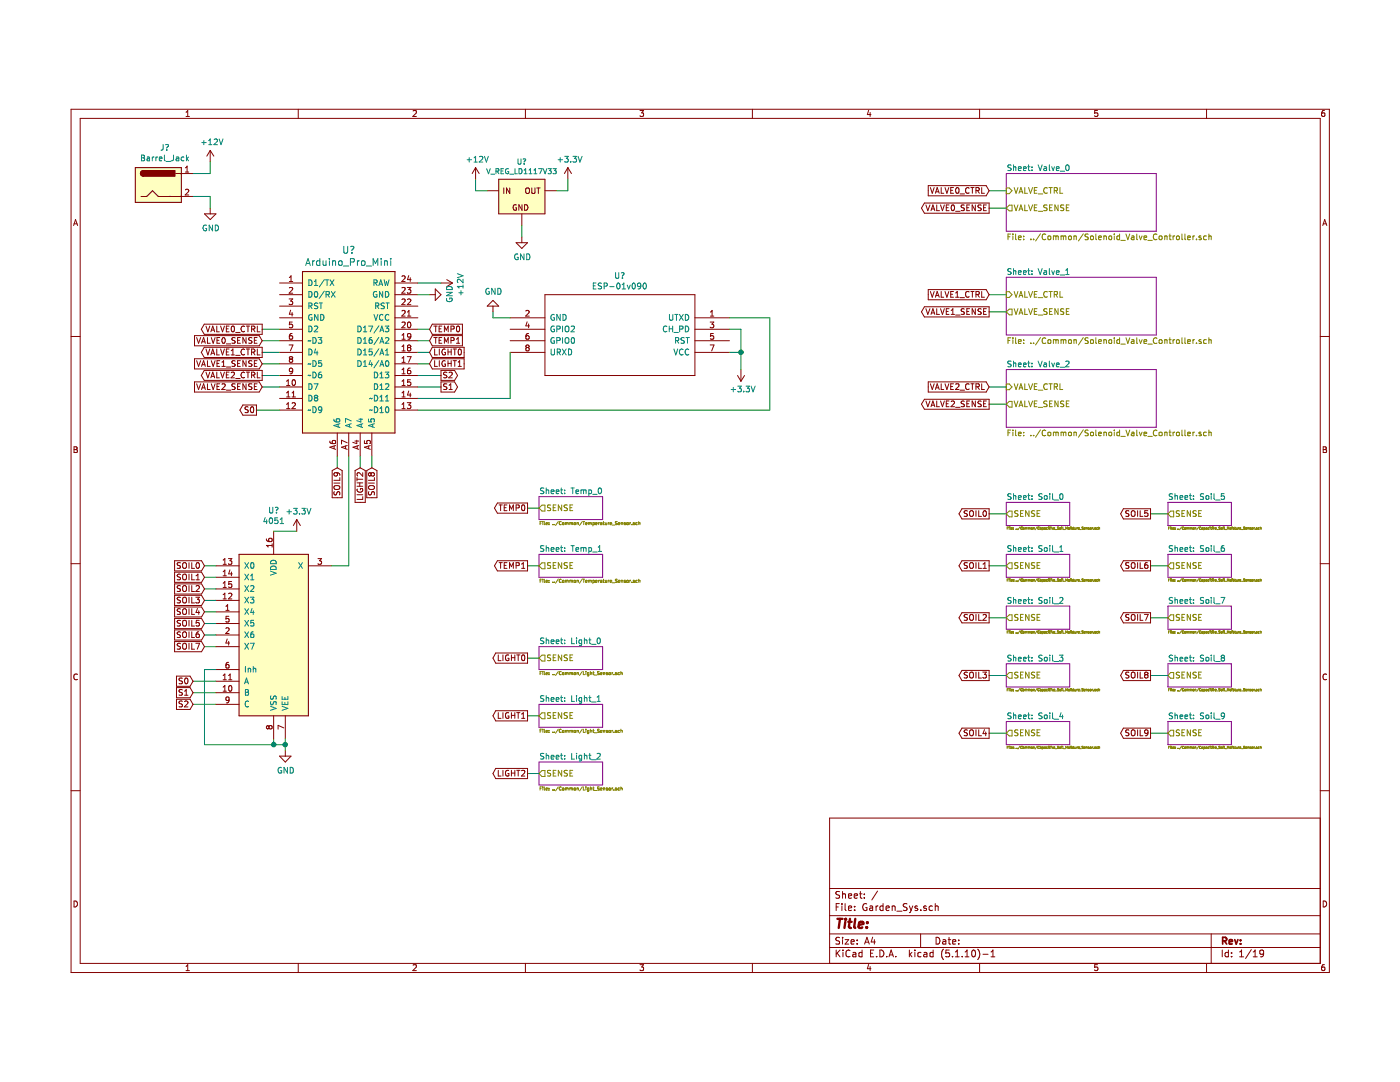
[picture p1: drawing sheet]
EESchema Schematic File Version 4
EELAYER 30 0
EELAYER END
$Descr A4 11693 8268
encoding utf-8
Sheet 1 19
Title ""
Date ""
Rev ""
Comp ""
Comment1 ""
Comment2 ""
Comment3 ""
Comment4 ""
$EndDescr
$Comp
L Arduino:Arduino_Pro_Mini U?
U 1 1
P 2800 2500
F 0 "U?" H 2800 3389 60  0000 C CNN
F 1 "Arduino_Pro_Mini" H 2800 3283 60  0000 C CNN
F 2 "Arduino:Arduino_Pro_Mini" H 3600 1750 60  0001 C CNN
F 3 "https://www.sparkfun.com/products/11113" H 3000 1300 60  0001 C CNN
	1    2800 2500
	1    0    0    -1  
$EndComp
$Comp
L Connector:Barrel_Jack J?
U 1 1
P 1150 1050
F 0 "J?" H 1207 1375 50  0000 C CNN
F 1 "Barrel_Jack" H 1207 1284 50  0000 C CNN
F 2 "" H 1200 1010 50  0001 C CNN
F 3 "~" H 1200 1010 50  0001 C CNN
	1    1150 1050
	1    0    0    -1  
$EndComp
$Comp
L SparkFun-IC-Power:V_REG_LD1117VXX U?
U 1 1
P 4300 1100
F 0 "U?" H 4300 1354 45  0000 C CNN
F 1 "V_REG_LD1117V33" H 4300 1270 45  0000 C CNN
F 2 "78XXL" H 4300 1300 20  0001 C CNN
F 3 "" H 4300 1100 60  0001 C CNN
F 4 "" H 4300 1281 60  0000 C CNN "Field4"
	1    4300 1100
	1    0    0    -1  
$EndComp
$Comp
L ESP8266:ESP-01v090 U?
U 1 1
P 5150 2350
F 0 "U?" H 5150 2865 50  0000 C CNN
F 1 "ESP-01v090" H 5150 2774 50  0000 C CNN
F 2 "" H 5150 2350 50  0001 C CNN
F 3 "http://l0l.org.uk/2014/12/esp8266-modules-hardware-guide-gotta-catch-em-all/" H 5150 2350 50  0001 C CNN
	1    5150 2350
	-1   0    0    -1  
$EndComp
$Sheet
S 8500 950  1300 500 
U 60E68C49
F0 "Valve_0" 50
F1 "../Common/Solenoid_Valve_Controller.sch" 50
F2 "VALVE_CTRL" I L 8500 1100 50 
F3 "VALVE_SENSE" O L 8500 1250 50 
$EndSheet
$Sheet
S 8500 1850 1300 500 
U 60E699AB
F0 "Valve_1" 50
F1 "../Common/Solenoid_Valve_Controller.sch" 50
F2 "VALVE_CTRL" I L 8500 2000 50 
F3 "VALVE_SENSE" O L 8500 2150 50 
$EndSheet
$Sheet
S 8500 2650 1300 500 
U 60E699EC
F0 "Valve_2" 50
F1 "../Common/Solenoid_Valve_Controller.sch" 50
F2 "VALVE_CTRL" I L 8500 2800 50 
F3 "VALVE_SENSE" O L 8500 2950 50 
$EndSheet
$Sheet
S 8500 3800 550  200 
U 60E6A37B
F0 "Soil_0" 50
F1 "../Common/Capacitive_Soil_Moisture_Sensor.sch" 20
F2 "SENSE" O L 8500 3900 50 
$EndSheet
$Sheet
S 8500 5700 550  200 
U 60E6D9A3
F0 "Soil_4" 50
F1 "../Common/Capacitive_Soil_Moisture_Sensor.sch" 20
F2 "SENSE" O L 8500 5800 50 
$EndSheet
$Sheet
S 8500 4700 550  200 
U 60E6D8EB
F0 "Soil_2" 50
F1 "../Common/Capacitive_Soil_Moisture_Sensor.sch" 20
F2 "SENSE" O L 8500 4800 50 
$EndSheet
$Sheet
S 8500 4250 550  200 
U 60E6D7F7
F0 "Soil_1" 50
F1 "../Common/Capacitive_Soil_Moisture_Sensor.sch" 20
F2 "SENSE" O L 8500 4350 50 
$EndSheet
$Sheet
S 4450 3750 550  200 
U 60E6E065
F0 "Temp_0" 50
F1 "../Common/Temperature_Sensor.sch" 28
F2 "SENSE" O L 4450 3850 50 
$EndSheet
$Sheet
S 4450 5050 550  200 
U 60E6E1E4
F0 "Light_0" 50
F1 "../Common/Light_Sensor.sch" 28
F2 "SENSE" O L 4450 5150 50 
$EndSheet
$Comp
L power:+12V #PWR?
U 1 1
P 1600 850
F 0 "#PWR?" H 1600 700 50  0001 C CNN
F 1 "+12V" H 1615 1023 50  0000 C CNN
F 2 "" H 1600 850 50  0001 C CNN
F 3 "" H 1600 850 50  0001 C CNN
	1    1600 850 
	1    0    0    -1  
$EndComp
$Comp
L power:GND #PWR?
U 1 1
P 1600 1250
F 0 "#PWR?" H 1600 1000 50  0001 C CNN
F 1 "GND" H 1605 1077 50  0000 C CNN
F 2 "" H 1600 1250 50  0001 C CNN
F 3 "" H 1600 1250 50  0001 C CNN
	1    1600 1250
	1    0    0    -1  
$EndComp
Wire Wire Line
	1450 1150 1600 1150
Wire Wire Line
	1600 1150 1600 1250
Wire Wire Line
	1450 950  1600 950 
Wire Wire Line
	1600 950  1600 850 
$Comp
L power:GND #PWR?
U 1 1
P 3500 2000
F 0 "#PWR?" H 3500 1750 50  0001 C CNN
F 1 "GND" H 3505 1827 50  0000 C CNN
F 2 "" H 3500 2000 50  0001 C CNN
F 3 "" H 3500 2000 50  0001 C CNN
	1    3500 2000
	0    -1   -1   0   
$EndComp
$Comp
L power:+12V #PWR?
U 1 1
P 3600 1900
F 0 "#PWR?" H 3600 1750 50  0001 C CNN
F 1 "+12V" H 3615 2073 50  0000 C CNN
F 2 "" H 3600 1900 50  0001 C CNN
F 3 "" H 3600 1900 50  0001 C CNN
	1    3600 1900
	0    1    1    0   
$EndComp
Wire Wire Line
	3400 2000 3500 2000
$Comp
L power:+12V #PWR?
U 1 1
P 3900 1000
F 0 "#PWR?" H 3900 850 50  0001 C CNN
F 1 "+12V" H 3915 1173 50  0000 C CNN
F 2 "" H 3900 1000 50  0001 C CNN
F 3 "" H 3900 1000 50  0001 C CNN
	1    3900 1000
	1    0    0    -1  
$EndComp
Wire Wire Line
	3400 1900 3600 1900
$Comp
L power:+3.3V #PWR?
U 1 1
P 4700 1000
F 0 "#PWR?" H 4700 850 50  0001 C CNN
F 1 "+3.3V" H 4715 1173 50  0000 C CNN
F 2 "" H 4700 1000 50  0001 C CNN
F 3 "" H 4700 1000 50  0001 C CNN
	1    4700 1000
	1    0    0    -1  
$EndComp
Wire Wire Line
	4600 1100 4700 1100
Wire Wire Line
	4700 1100 4700 1000
Wire Wire Line
	3900 1000 3900 1100
Wire Wire Line
	3900 1100 4000 1100
$Comp
L power:GND #PWR?
U 1 1
P 4300 1500
F 0 "#PWR?" H 4300 1250 50  0001 C CNN
F 1 "GND" H 4305 1327 50  0000 C CNN
F 2 "" H 4300 1500 50  0001 C CNN
F 3 "" H 4300 1500 50  0001 C CNN
	1    4300 1500
	1    0    0    -1  
$EndComp
Wire Wire Line
	4300 1400 4300 1500
$Comp
L power:+3.3V #PWR?
U 1 1
P 6200 2650
F 0 "#PWR?" H 6200 2500 50  0001 C CNN
F 1 "+3.3V" H 6215 2823 50  0000 C CNN
F 2 "" H 6200 2650 50  0001 C CNN
F 3 "" H 6200 2650 50  0001 C CNN
	1    6200 2650
	1    0    0    1   
$EndComp
$Comp
L power:GND #PWR?
U 1 1
P 4050 2150
F 0 "#PWR?" H 4050 1900 50  0001 C CNN
F 1 "GND" H 4055 1977 50  0000 C CNN
F 2 "" H 4050 2150 50  0001 C CNN
F 3 "" H 4050 2150 50  0001 C CNN
	1    4050 2150
	1    0    0    1   
$EndComp
Wire Wire Line
	4200 2200 4050 2200
Wire Wire Line
	4050 2200 4050 2150
Wire Wire Line
	6100 2500 6200 2500
Wire Wire Line
	6200 2500 6200 2650
Wire Wire Line
	6450 2200 6100 2200
Wire Wire Line
	6100 2300 6200 2300
Wire Wire Line
	6200 2300 6200 2500
Connection ~ 6200 2500
$Comp
L power:+3.3V #PWR?
U 1 1
P 2350 4050
F 0 "#PWR?" H 2350 3900 50  0001 C CNN
F 1 "+3.3V" H 2365 4223 50  0000 C CNN
F 2 "" H 2350 4050 50  0001 C CNN
F 3 "" H 2350 4050 50  0001 C CNN
	1    2350 4050
	1    0    0    -1  
$EndComp
Wire Wire Line
	2150 4050 2350 4050
Wire Wire Line
	2800 3400 2800 4350
Wire Wire Line
	2800 4350 2650 4350
Text GLabel 1450 5350 0    50   Input ~ 0
S0
Text GLabel 1450 5450 0    50   Input ~ 0
S1
Text GLabel 1450 5550 0    50   Input ~ 0
S2
Wire Wire Line
	1450 5350 1650 5350
Wire Wire Line
	1650 5450 1450 5450
Wire Wire Line
	1450 5550 1650 5550
$Comp
L power:GND #PWR?
U 1 1
P 2250 5950
F 0 "#PWR?" H 2250 5700 50  0001 C CNN
F 1 "GND" H 2255 5777 50  0000 C CNN
F 2 "" H 2250 5950 50  0001 C CNN
F 3 "" H 2250 5950 50  0001 C CNN
	1    2250 5950
	1    0    0    -1  
$EndComp
Wire Wire Line
	2250 5850 2250 5900
Wire Wire Line
	2250 5900 2150 5900
Wire Wire Line
	2150 5900 2150 5850
Connection ~ 2250 5900
Wire Wire Line
	2250 5900 2250 5950
Wire Wire Line
	1650 5250 1550 5250
Wire Wire Line
	1550 5250 1550 5900
Wire Wire Line
	1550 5900 2150 5900
Connection ~ 2150 5900
Text GLabel 2000 3000 0    50   Output ~ 0
S0
Wire Wire Line
	2000 3000 2200 3000
Text GLabel 3600 2700 2    50   Output ~ 0
S2
Wire Wire Line
	3600 2700 3400 2700
Text GLabel 3600 2800 2    50   Output ~ 0
S1
Wire Wire Line
	3400 2800 3600 2800
Text GLabel 8350 1100 0    50   Input ~ 0
VALVE0_CTRL
Text GLabel 8350 2000 0    50   Input ~ 0
VALVE1_CTRL
Text GLabel 8350 2800 0    50   Input ~ 0
VALVE2_CTRL
Wire Wire Line
	8350 2800 8500 2800
Wire Wire Line
	8350 2000 8500 2000
Wire Wire Line
	8350 1100 8500 1100
Text GLabel 8350 1250 0    50   Output ~ 0
VALVE0_SENSE
Text GLabel 8350 2150 0    50   Output ~ 0
VALVE1_SENSE
Text GLabel 8350 2950 0    50   Output ~ 0
VALVE2_SENSE
Wire Wire Line
	8350 2950 8500 2950
Wire Wire Line
	8350 2150 8500 2150
Wire Wire Line
	8350 1250 8500 1250
Text GLabel 2050 2300 0    50   Output ~ 0
VALVE0_CTRL
Text GLabel 2050 2500 0    50   Output ~ 0
VALVE1_CTRL
Text GLabel 2050 2700 0    50   Output ~ 0
VALVE2_CTRL
Wire Wire Line
	2050 2700 2200 2700
Wire Wire Line
	2050 2500 2200 2500
Wire Wire Line
	2050 2300 2200 2300
Text GLabel 2050 2400 0    50   Input ~ 0
VALVE0_SENSE
Text GLabel 2050 2600 0    50   Input ~ 0
VALVE1_SENSE
Text GLabel 2050 2800 0    50   Input ~ 0
VALVE2_SENSE
Wire Wire Line
	2050 2800 2200 2800
Wire Wire Line
	2050 2600 2200 2600
Wire Wire Line
	2050 2400 2200 2400
Text GLabel 1550 4350 0    50   Input ~ 0
SOIL0
Text GLabel 1550 4450 0    50   Input ~ 0
SOIL1
Text GLabel 1550 4550 0    50   Input ~ 0
SOIL2
Text GLabel 1550 4650 0    50   Input ~ 0
SOIL3
Text GLabel 1550 4750 0    50   Input ~ 0
SOIL4
Wire Wire Line
	1650 4350 1550 4350
Wire Wire Line
	1550 4450 1650 4450
Wire Wire Line
	1650 4550 1550 4550
Wire Wire Line
	1550 4650 1650 4650
Wire Wire Line
	1650 4750 1550 4750
Text GLabel 3500 2300 2    50   Input ~ 0
TEMP0
Text GLabel 3500 2400 2    50   Input ~ 0
TEMP1
Text GLabel 3500 2500 2    50   Input ~ 0
LIGHT0
Text GLabel 3500 2600 2    50   Input ~ 0
LIGHT1
Text GLabel 1550 4850 0    50   Input ~ 0
SOIL5
Text GLabel 1550 4950 0    50   Input ~ 0
SOIL6
Text GLabel 1550 5050 0    50   Input ~ 0
SOIL7
Wire Wire Line
	1550 5050 1650 5050
Wire Wire Line
	1550 4950 1650 4950
Wire Wire Line
	1550 4850 1650 4850
Wire Wire Line
	3400 2300 3500 2300
Wire Wire Line
	3400 2400 3500 2400
Wire Wire Line
	3400 2500 3500 2500
Wire Wire Line
	3400 2600 3500 2600
Text GLabel 3000 3500 3    50   Input ~ 0
SOIL8
Text GLabel 2700 3500 3    50   Input ~ 0
SOIL9
Wire Wire Line
	2700 3400 2700 3500
Wire Wire Line
	3000 3400 3000 3500
Text GLabel 2900 3500 3    50   Input ~ 0
LIGHT2
Wire Wire Line
	2900 3400 2900 3500
$Comp
L 4xxx:4051 U?
U 1 1
P 2150 4950
F 0 "U?" H 2150 6031 50  0000 C CNN
F 1 "4051" H 2150 5940 50  0000 C CNN
F 2 "" H 2150 4950 50  0001 C CNN
F 3 "http://www.intersil.com/content/dam/Intersil/documents/cd40/cd4051bms-52bms-53bms.pdf" H 2150 4950 50  0001 C CNN
	1    2150 4950
	1    0    0    -1  
$EndComp
$Sheet
S 9900 3800 550  200 
U 60E75254
F0 "Soil_5" 50
F1 "../Common/Capacitive_Soil_Moisture_Sensor.sch" 20
F2 "SENSE" O L 9900 3900 50 
$EndSheet
$Sheet
S 9900 5200 550  200 
U 60E75257
F0 "Soil_8" 50
F1 "../Common/Capacitive_Soil_Moisture_Sensor.sch" 20
F2 "SENSE" O L 9900 5300 50 
$EndSheet
$Sheet
S 9900 5700 550  200 
U 60E7525A
F0 "Soil_9" 50
F1 "../Common/Capacitive_Soil_Moisture_Sensor.sch" 20
F2 "SENSE" O L 9900 5800 50 
$EndSheet
$Sheet
S 9900 4700 550  200 
U 60E7525D
F0 "Soil_7" 50
F1 "../Common/Capacitive_Soil_Moisture_Sensor.sch" 20
F2 "SENSE" O L 9900 4800 50 
$EndSheet
$Sheet
S 9900 4250 550  200 
U 60E75260
F0 "Soil_6" 50
F1 "../Common/Capacitive_Soil_Moisture_Sensor.sch" 20
F2 "SENSE" O L 9900 4350 50 
$EndSheet
Text GLabel 8350 3900 0    50   Output ~ 0
SOIL0
Text GLabel 8350 4350 0    50   Output ~ 0
SOIL1
Text GLabel 8350 4800 0    50   Output ~ 0
SOIL2
Text GLabel 8350 5300 0    50   Output ~ 0
SOIL3
Text GLabel 8350 5800 0    50   Output ~ 0
SOIL4
Text GLabel 9750 4800 0    50   Output ~ 0
SOIL7
Text GLabel 9750 4350 0    50   Output ~ 0
SOIL6
Text GLabel 9750 3900 0    50   Output ~ 0
SOIL5
Text GLabel 9750 5300 0    50   Output ~ 0
SOIL8
$Sheet
S 8500 5200 550  200 
U 60E6D92D
F0 "Soil_3" 50
F1 "../Common/Capacitive_Soil_Moisture_Sensor.sch" 20
F2 "SENSE" O L 8500 5300 50 
$EndSheet
Text GLabel 9750 5800 0    50   Output ~ 0
SOIL9
Wire Wire Line
	9750 3900 9900 3900
Wire Wire Line
	9750 4350 9900 4350
Wire Wire Line
	9750 4800 9900 4800
Wire Wire Line
	9750 5300 9900 5300
Wire Wire Line
	9750 5800 9900 5800
Wire Wire Line
	8350 5800 8500 5800
Wire Wire Line
	8500 5300 8350 5300
Wire Wire Line
	8350 4800 8500 4800
Wire Wire Line
	8500 4350 8350 4350
Wire Wire Line
	8350 3900 8500 3900
$Sheet
S 4450 5550 550  200 
U 60EA4997
F0 "Light_1" 50
F1 "../Common/Light_Sensor.sch" 28
F2 "SENSE" O L 4450 5650 50 
$EndSheet
$Sheet
S 4450 6050 550  200 
U 60EA6752
F0 "Light_2" 50
F1 "../Common/Light_Sensor.sch" 28
F2 "SENSE" O L 4450 6150 50 
$EndSheet
$Sheet
S 4450 4250 550  200 
U 60EA8683
F0 "Temp_1" 50
F1 "../Common/Temperature_Sensor.sch" 28
F2 "SENSE" O L 4450 4350 50 
$EndSheet
Text GLabel 4350 3850 0    50   Output ~ 0
TEMP0
Text GLabel 4350 4350 0    50   Output ~ 0
TEMP1
Text GLabel 4350 5150 0    50   Output ~ 0
LIGHT0
Text GLabel 4350 5650 0    50   Output ~ 0
LIGHT1
Text GLabel 4350 6150 0    50   Output ~ 0
LIGHT2
Wire Wire Line
	4350 6150 4450 6150
Wire Wire Line
	4450 5650 4350 5650
Wire Wire Line
	4350 5150 4450 5150
Wire Wire Line
	4350 4350 4450 4350
Wire Wire Line
	4350 3850 4450 3850
Wire Wire Line
	3400 2900 4200 2900
Wire Wire Line
	4200 2900 4200 2500
Wire Wire Line
	3400 3000 6450 3000
Wire Wire Line
	6450 3000 6450 2200
$EndSCHEMATC
